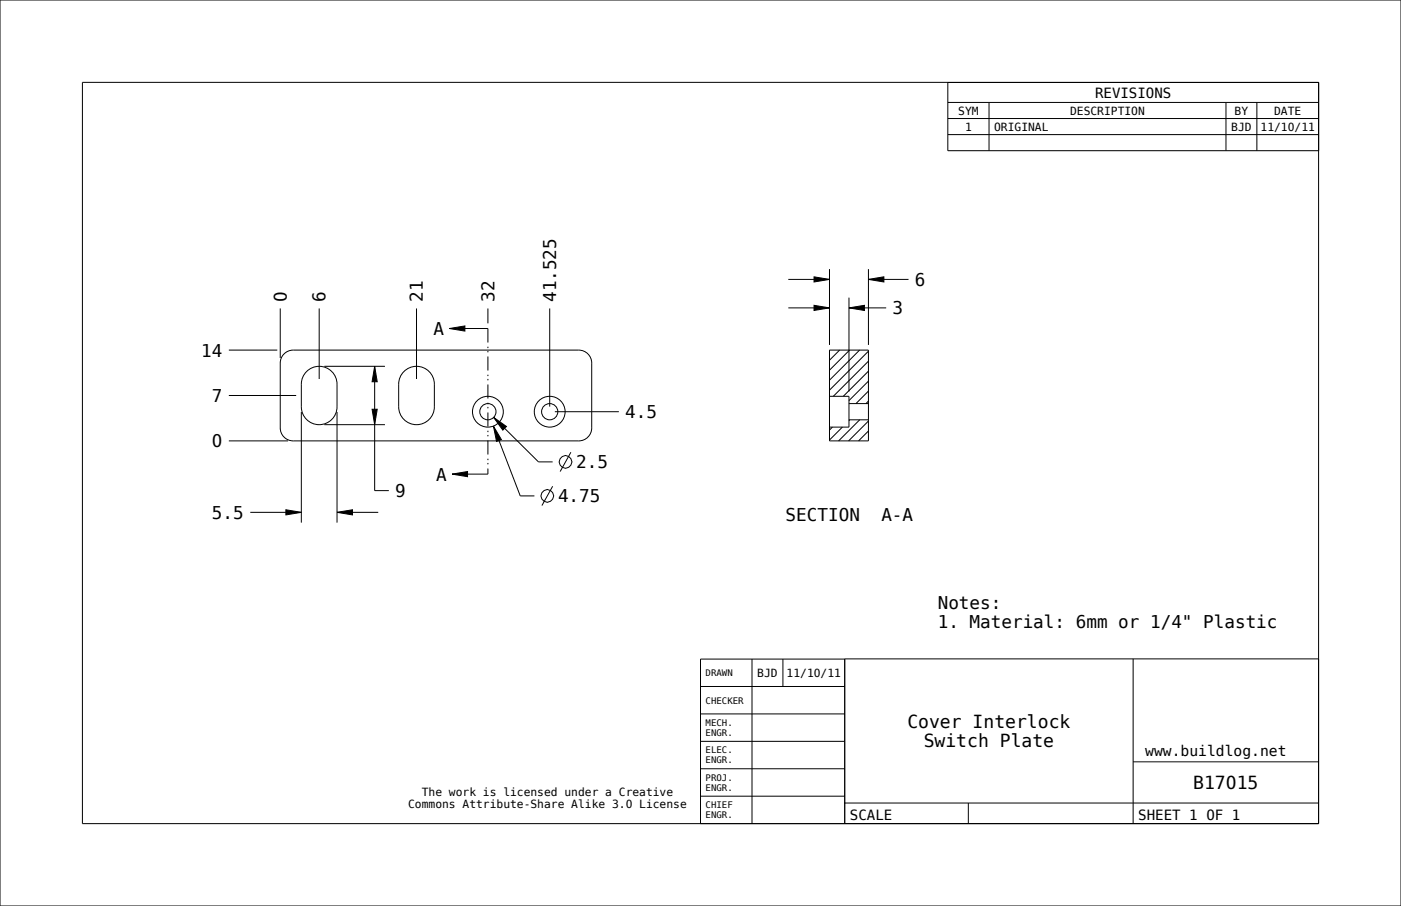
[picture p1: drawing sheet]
<svg xmlns="http://www.w3.org/2000/svg" width="432mm" height="279mm" viewBox="0 0 432 279" stroke-linecap="round" stroke-linejoin="round" font-family="sans-serif">
<path d="M250.9 94.2l4.8 .8-4.8 .7zM250.9 85.4l4.8 .8-4.8 .8zM261.7 95l4.7-.8v1.5zM267.7 86.2l4.7-.8v1.6zM115.5 113l.8 4.7h-1.6zM138.5 101.3l4.8-.8v1.6zM114.7 126.2h1.6l-.8 4.8zM152.1 131.4l2.4 4.2-1.5 .5zM152.1 128.7l4 2.8-1.1 1.1zM88.1 157.2l4.8 .8-4.8 .8zM103.9 158l4.7-.8v1.6zM139.3 146.2l4.8-.8v1.6z" fill="#000"/>
<g fill="none" stroke="#000" stroke-width=".31">
<path d="M0 0h431.8v279.4h-431.8zM292.1 31.6h114.3M292.1 36.6h114.3M304.8 31.6v14.9M377.9 31.6v14.9M387.4 31.6v14.9M406.4 25.4v228.6h-381v-228.6h381v21.1h-114.3v-21.1M292.1 41.5h114.3M86.4 95.1v15.3M98.4 95.1v21.8M128.4 95.1v21.8M150.4 95.1v4.6"/>
<path d="M169.4 95.1v30.3M243 95h12.7M243 86.2h12.7M250.9 94.2l4.8 .8-4.8 .7zM250.9 85.4l4.8 .8-4.8 .8zM255.7 83v23.4M261.7 95l4.7-.8v1.5zM261.7 91.8v28.9M261.7 95h11.4M267.7 86.2l4.7-.8v1.6zM267.7 83v23.4M267.7 86.2h12.3"/>
<path d="M70.5 108h15M87.5 109.1a4 4 0 0 1 2.9-1.1h88a4 4 0 0 1 4 4v20a4 4 0 0 1-4 4h-88a4 4 0 0 1-4-4v-20a4 4 0 0 1 1.1-2.9zM94.5 114.6a5.5 5.5 0 0 1 6-1.2 5.5 5.5 0 0 1 3.4 5.1v7a5.5 5.5 0 0 1-5.5 5.5 5.5 5.5 0 0 1-5.5-5.5v-7a5.5 5.5 0 0 1 1.6-3.9zM100 113h18.6M115.5 113l.8 4.7h-1.6zM115.5 113v38.3h4.3M124.5 114.6a5.5 5.5 0 0 1 6-1.2 5.5 5.5 0 0 1 3.4 5.1v7a5.5 5.5 0 0 1-5.5 5.5 5.5 5.5 0 0 1-5.5-5.5v-7a5.5 5.5 0 0 1 1.6-3.9zM138.5 101.3l4.8-.8v1.6zM138.5 101.3h11.9M255.7 108h12v28h-12zM255.7 108h.1M258.8 108l-3.1 3.1"/>
<path d="M261.9 108l-6.2 6.2M264.9 108l-9.2 9.2M267.7 108.3l-12 12M267.7 111.4l-10.9 10.8M267.7 114.5l-7.8 7.7M267.7 117.5l-6 6M70.5 136h18.3M70.5 122h20.8M92.9 127.1v34.1M100 131h18.6M103.9 127.1v34.1M114.7 126.2h1.6l-.8 4.8z"/>
<path d="M152.1 131.4l2.4 4.2-1.5 .5zM152.1 131.4l8.2 21.5h4.4M152.1 128.7l4 2.8-1.1 1.1zM152.1 128.7l13.9 13.7h4.3M171 127h19.7M176 139.5l-3.4 5.9M255.7 122.2h6v9.5h-6M256.6 131.7l-.9 .9M259.6 131.7l-3.9 4M261.7 129.5h6M261.7 124.5h6M261.9 129.5l-.2 .2"/>
<path d="M265 129.5l-6.5 6.5M267.7 120.6l-3.9 3.9M267.7 123.7l-.8 .8M267.7 129.9l-6.2 6.1M267.7 132.9l-3.1 3.1M77.1 158h15.8M88.1 157.2l4.8 .8-4.8 .8zM103.9 158l4.7-.8v1.6zM103.9 158h12.7M139.3 146.2l4.8-.8v1.6zM139.3 146.2h11.1M170.3 150l-3.3 5.9"/>
<path d="M215.9 211.7h44.5M231.8 203.2v50.8M241.3 203.2v8.5M260.4 203.2h-44.5v50.8M349.2 203.2v50.8M406.4 203.2h-146.1l.1 50.8M215.9 237.1h44.5M215.9 228.6h44.5M215.9 220.2h44.5M349.2 234.9h57.2M215.9 245.5h44.5M260.3 247.6h146.1"/>
<path d="M298.4 247.6v6.4"/>
<circle cx="150.4" cy="127" r="4.8"/>
<circle cx="150.4" cy="127" r="2.5"/>
<circle cx="169.4" cy="127" r="4.8"/>
<circle cx="169.4" cy="127" r="2.5"/>
<circle cx="168.6" cy="152.9" r="1.95"/>
<circle cx="174.3" cy="142.4" r="1.95"/>
</g>
<path d="M150.4 101.3v44.9" fill="none" stroke="#000" stroke-width=".31" stroke-dasharray="4.3 1.3 .4 .9 .4 1.3" stroke-linecap="butt"/>
<g font-size="5.6">
<text x="279.7" y="224.4">Cover Interlock</text>
<text x="284.7" y="230.5">Switch Plate</text>
<text x="367.8" y="243.3">B17015</text>
</g>
<g font-size="5.4">
<text x="282" y="88.1">6</text>
<text x="88.4" y="93.1" transform="rotate(-90 88.4 93.1)">0</text>
<text x="100.4" y="93.1" transform="rotate(-90 100.4 93.1)">6</text>
<text x="130.4" y="93.1" transform="rotate(-90 130.4 93.1)">21</text>
<text x="152.4" y="93.1" transform="rotate(-90 152.4 93.1)">32</text>
<text x="171.4" y="93.1" transform="rotate(-90 171.4 93.1)">41.525</text>
<text x="275.1" y="96.9">3</text>
<text x="133.6" y="103.3">A</text>
<text x="62" y="110">14</text>
<text x="65.3" y="124">7</text>
<text x="192.7" y="129">4.5</text>
<text x="65.3" y="138">0</text>
<text x="134.4" y="148.2">A</text>
<text x="177.6" y="144.4">2.5</text>
<text x="121.8" y="153.3">9</text>
<text x="172" y="154.9">4.75</text>
<text x="65.3" y="160">5.5</text>
<text x="242.1" y="160.6">SECTION</text>
<text x="271.6" y="160.6">A-A</text>
<text x="289" y="187.8">Notes:</text>
<text x="289" y="193.8">1. Material: 6mm or 1/4&quot; Plastic</text>
</g>
<text font-size="4.5" x="353" y="233">www.buildlog.net</text>
<g font-size="4.3">
<text x="337.5" y="30.1">REVISIONS</text>
<text x="261.9" y="252.8">SCALE</text>
<text x="350.8" y="252.8">SHEET 1 OF 1</text>
</g>
<g font-size="3.5">
<text x="295.3" y="35.3">SYM</text>
<text x="329.8" y="35.3">DESCRIPTION</text>
<text x="380.5" y="35.3">BY</text>
<text x="392.7" y="35.3">DATE</text>
<text x="297.4" y="40.3">1</text>
<text x="306.4" y="40.3">ORIGINAL</text>
<text x="379.5" y="40.3">BJD</text>
<text x="388.5" y="40.3">11/10/11</text>
<text x="233.4" y="208.7">BJD</text>
<text x="242.4" y="208.7">11/10/11</text>
<text x="130" y="245.3">The work is licensed under a Creative</text>
<text x="125.8" y="249.1">Commons Attribute-Share Alike 3.0 License</text>
</g>
<g font-size="2.8">
<text x="217.5" y="208.5">DRAWN</text>
<text x="217.5" y="217">CHECKER</text>
<text x="217.5" y="223.9">MECH.</text>
<text x="217.5" y="226.9">ENGR.</text>
<text x="217.5" y="232.3">ELEC.</text>
<text x="217.5" y="235.4">ENGR.</text>
<text x="217.5" y="240.8">PROJ.</text>
<text x="217.5" y="243.9">ENGR.</text>
<text x="217.5" y="249.3">CHIEF</text>
<text x="217.5" y="252.3">ENGR.</text>
</g>
</svg>
